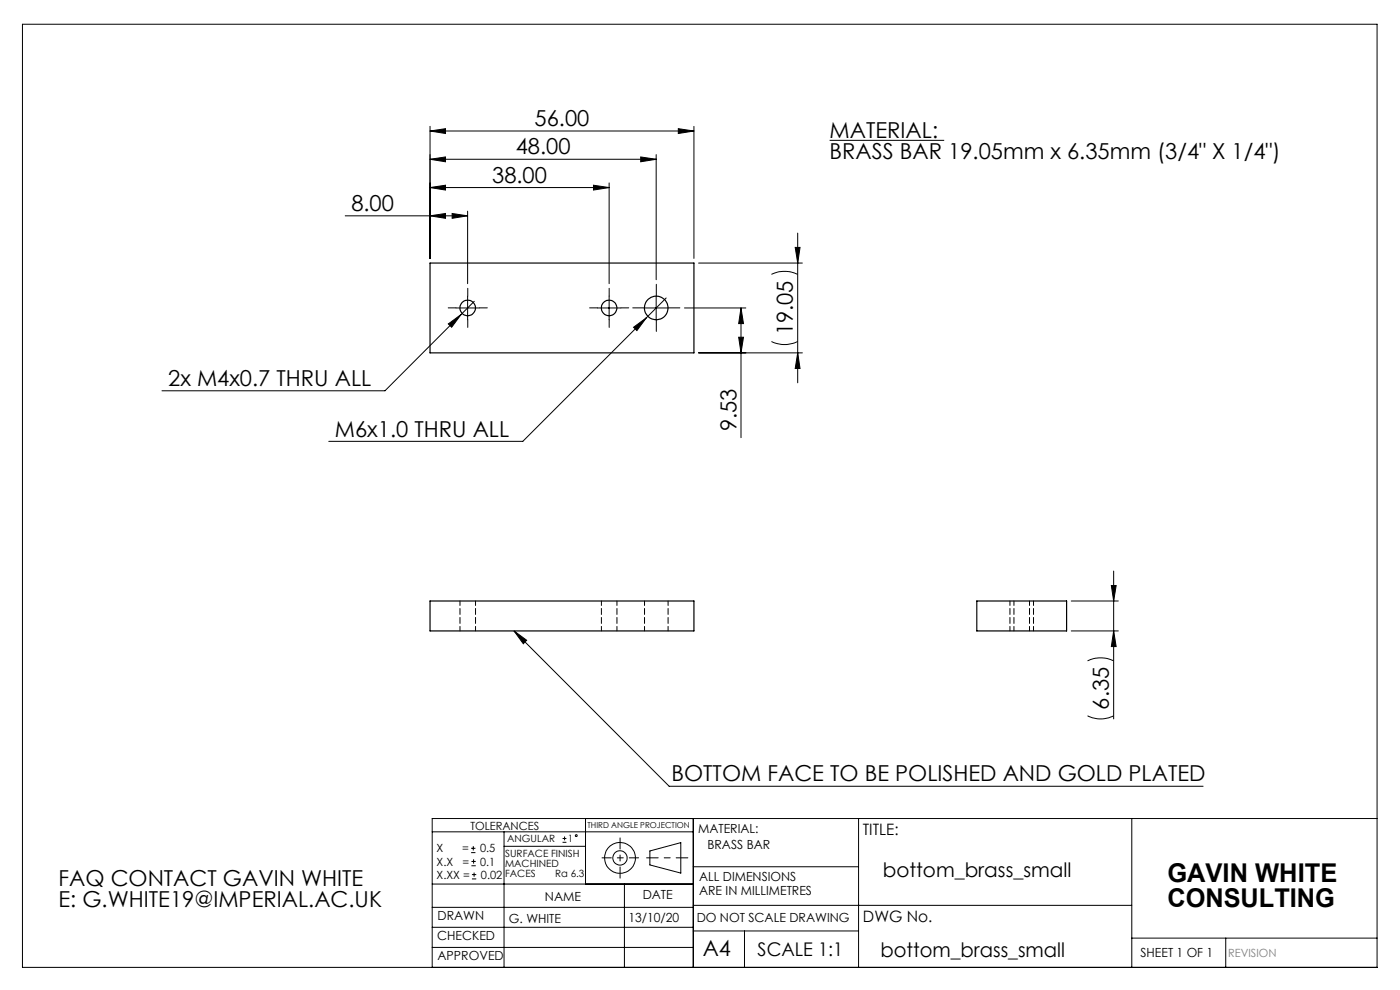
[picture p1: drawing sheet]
<svg xmlns="http://www.w3.org/2000/svg" width="297mm" height="210mm" viewBox="0 0 297 210" stroke-linecap="round" stroke-linejoin="round" font-family="sans-serif">
<g fill="none" stroke="#000" stroke-width=".21">
<path d="M4.8 5.1h287.3v200.1h-287.3zM91.2 27.8l3.3-.5v1zM91.2 26.8v28M91.2 27.8h56M91.2 39.8l3.3-.5v1zM91.2 33.8l3.3-.5v1zM91.2 39.8h38M91.2 33.8h48M125.9 39.3l3.3 .5-3.3 .5zM129.2 38.8v21.4M135.9 33.3l3.3 .5-3.3 .5zM139.2 32.8v26.5"/>
<path d="M143.9 27.3l3.3 .5-3.3 .5zM147.2 26.8v28M176 29.8h24.3M73.2 45.8h26M91.2 45.8l3.3-.5v1zM95.9 45.3l3.3 .5-3.3 .5zM99.2 44.8v15.4M148.2 55.8h22M163.7 58.2a6.4 6.4 0 0 1 5.5 0M168.7 52.5h1l-.5 3.3zM169.2 49.5v31.7M95.1 68.7l2.7-2-2 2.7z"/>
<path d="M96.7 65.3h5M99.2 62.8v5M100.6 63.9l-18.9 19h-47.3M126.7 65.3h5M129.2 62.8v5M134.4 69.4l2.7-2-2 2.7zM136.7 65.3h5M139.2 62.8v5M141.3 63.2l-30.4 30.4h-41.2M145.2 65.3h13M148.2 74.9h22M156.7 71.5h1l-.5 3.4z"/>
<path d="M157.2 65.3l.5 3.3h-1zM157.2 65.3v27.5M163.7 72.5a6.4 6.4 0 0 0 5.5 0M169.2 74.9l.5 3.3h-1zM109 133.8l33 33h113.2M109 133.8l2.7 2-.7 .8zM227.3 133.8h9.9M227.3 127.5h9.9M235.8 124.2h1l-.5 3.3zM236.3 133.8l.5 3.4h-1zM236.3 121.1v31.4M230.7 151.8a6.1 6.1 0 0 0 5.6 0"/>
<path d="M230.7 140.2a6.4 6.4 0 0 1 5.6 0M91.7 176.5h55.4M99.9 179.9h1M100.4 179.5v.9M106.9 176.5v28.7M106.9 179.5h17.3M119.3 178.7h.9M119.3 177.9h.9M119.8 177.4v.9M124.2 173.6v13.9M147.1 173.6v31.6M182.1 173.6v31.6"/>
<path d="M240.1 173.6v31.6M292.1 173.6h-200.4v31.6M91.7 196.7h55.4M91.7 192.5h55.4M91.7 187.5h55.4M99.9 180.9h1M100 183.6h.9M100 182.7h.9M100.1 186.4h.9M100.1 185.5h.9M100.5 182.3v.9M100.6 185.1v.9"/>
<path d="M132.5 187.5v17.7M137.9 180.5l6.5-1.8v6.5l-6.5-1.7zM147.1 183.9h35M147.1 197.5h35M147.1 192h93M157.9 197.5v7.7M240.1 199h52M260 199v6.2M91.7 201h55.4"/>
<circle cx="122.2" cy="177.3" r=".2"/>
<circle cx="131.5" cy="182" r="1.52"/>
<circle cx="131.5" cy="182" r="3.3"/>
</g>
<path d="M96.7 65.3h-1.6M99.2 62.8v-1.6M99.2 67.8v1.7M101.7 65.3h1.7M126.7 65.3h-1.6M129.2 62.8v-1.6M129.2 67.8v1.7M131.7 65.3h1.7M136.7 65.3h-2.5M139.2 62.8v-2.5M139.2 67.8v2.5M141.7 65.3h2.5" fill="none" stroke="#000" stroke-width=".21" stroke-dasharray="15.2 1.3 1.3 1.3"/>
<path d="M145.9 182h-8.7" fill="none" stroke="#000" stroke-width=".21" stroke-dasharray="15.2 1.3 1.3 1.3" stroke-dashoffset="12.8"/>
<path d="M131.5 177.7v8.6" fill="none" stroke="#000" stroke-width=".21" stroke-dasharray="15.2 1.3 1.3 1.3" stroke-dashoffset="12.9"/>
<path d="M127.7 182h7.8" fill="none" stroke="#000" stroke-width=".21" stroke-dasharray="15.2 1.3 1.3 1.3" stroke-dashoffset="13.3"/>
<g fill="#000">
<path d="M109 133.8l2.7 2-.7 .8z"/>
<path d="M143.9 27.3l3.3 .5-3.3 .5zM91.2 27.8l3.3-.5v1z"/>
<path d="M91.2 45.8l3.3-.5v1zM95.9 45.3l3.3 .5-3.3 .5zM91.2 39.8l3.3-.5v1zM125.9 39.3l3.3 .5-3.3 .5zM91.2 33.8l3.3-.5v1zM135.9 33.3l3.3 .5-3.3 .5zM95.1 68.7l.7 .7 2-2.7zM134.4 69.4l.7 .7 2-2.7z"/>
<path d="M156.7 71.5h1l-.5 3.4zM157.2 65.3l.5 3.3h-1zM169.2 74.9l.5 3.3h-1zM168.7 52.5h1l-.5 3.3z"/>
<path d="M236.3 133.8l.5 3.4h-1zM235.8 124.2h1l-.5 3.3z"/>
</g>
<g fill="none" stroke="#000" stroke-width=".25">
<path d="M91.2 55.8h56v19.1h-56zM91.2 127.5h56v6.3h-56zM207.2 127.5h19.1v6.3h-19.1z"/>
<circle cx="99.2" cy="65.3" r="1.65"/>
<circle cx="129.2" cy="65.3" r="1.65"/>
<circle cx="139.2" cy="65.3" r="2.51"/>
</g>
<path d="M97.6 127.5v6.3M100.9 133.8v-6.3M127.6 127.5v6.3M130.9 133.8v-6.3M136.7 127.5v6.3M141.7 133.8v-6.3M214.3 127.5v6.3M215.1 127.5v6.3M218.4 133.8v-6.3M219.3 133.8v-6.3" fill="none" stroke="#000" stroke-width=".21" stroke-dasharray="1.3 .6" stroke-dashoffset=".3"/>
<g font-size="5.5">
<text x="247.7" y="187.2">GAVIN WHITE</text>
<text x="247.7" y="192.3">CONSULTING</text>
</g>
<g font-size="4.7">
<text x="113.4" y="26.8">56.00</text>
<text x="176" y="29.3">MATERIAL:</text>
<text x="109.4" y="32.8">48.00</text>
<text x="176" y="33.8">BRASS BAR 19.05mm x 6.35mm (3/4&quot; X 1/4&quot;)</text>
<text x="104.4" y="38.8">38.00</text>
<text x="74.5" y="44.8">8.00</text>
<text x="168.2" y="71.1" transform="rotate(-90 168.2 71.1)">19.05</text>
<text x="35.7" y="81.9">2x M4x0.7 THRU ALL</text>
<text x="71" y="92.6">M6x1.0 THRU ALL</text>
<text x="156.2" y="91.5" transform="rotate(-90 156.2 91.5)">9.53</text>
<text x="235.3" y="150.5" transform="rotate(-90 235.3 150.5)">6.35</text>
<text x="142.5" y="165.7">BOTTOM FACE TO BE POLISHED AND GOLD PLATED</text>
<text x="12.4" y="187.9">FAQ CONTACT GAVIN WHITE</text>
<text x="12.4" y="192.4">E: G.WHITE19@IMPERIAL.AC.UK</text>
<text x="149.1" y="202.9">A4</text>
</g>
<g font-size="4.2">
<text x="187.3" y="186">bottom_brass_small</text>
<text x="186.8" y="203">bottom_brass_small</text>
</g>
<text font-size="4" x="160.7" y="202.8">SCALE 1:1</text>
<g font-size="3.3">
<text x="183" y="177.2">TITLE:</text>
<text x="183.1" y="195.7">DWG No.</text>
</g>
<g font-size="2.7">
<text x="148.1" y="176.7">MATERIAL:</text>
<text x="150.1" y="180.1">BRASS BAR</text>
<text x="115.6" y="191">NAME</text>
<text x="136.3" y="190.8">DATE</text>
<text x="148.3" y="186.8">ALL DIMENSIONS</text>
<text x="148.3" y="189.8">ARE IN MILLIMETRES</text>
<text x="92.8" y="195.2">DRAWN</text>
<text x="107.9" y="195.7">G. WHITE</text>
<text x="133.3" y="195.6">13/10/20</text>
<text x="147.8" y="195.7">DO NOT SCALE DRAWING</text>
<text x="92.8" y="199.3">CHECKED</text>
<text x="92.8" y="203.6">APPROVED</text>
<text x="242" y="203">SHEET 1 OF 1</text>
</g>
<g font-size="2.4">
<text x="99.8" y="176">TOLERANCES</text>
<text x="92.6" y="180.8">X</text>
<text x="92.6" y="183.6">X.X</text>
<text x="98" y="180.8">=</text>
<text x="98.1" y="183.6">=</text>
<text x="101.8" y="180.8">0.5</text>
<text x="101.9" y="183.6">0.1</text>
<text x="92.6" y="186.4">X.XX =</text>
<text x="102" y="186.4">0.02</text>
</g>
<text font-size="2.4" fill="#808080" x="260.6" y="203">REVISION</text>
<g font-size="2.1">
<text x="107.6" y="178.6">ANGULAR</text>
<text x="120.5" y="178.6">1</text>
<text x="107.2" y="181.8">SURFACE FINISH</text>
<text x="107.2" y="183.9">MACHINED</text>
<text x="107.2" y="186">FACES</text>
<text x="117.8" y="186">Ra 6.3</text>
</g>
<text font-size="1.7" x="124.6" y="175.7">THIRD ANGLE PROJECTION</text>
</svg>
